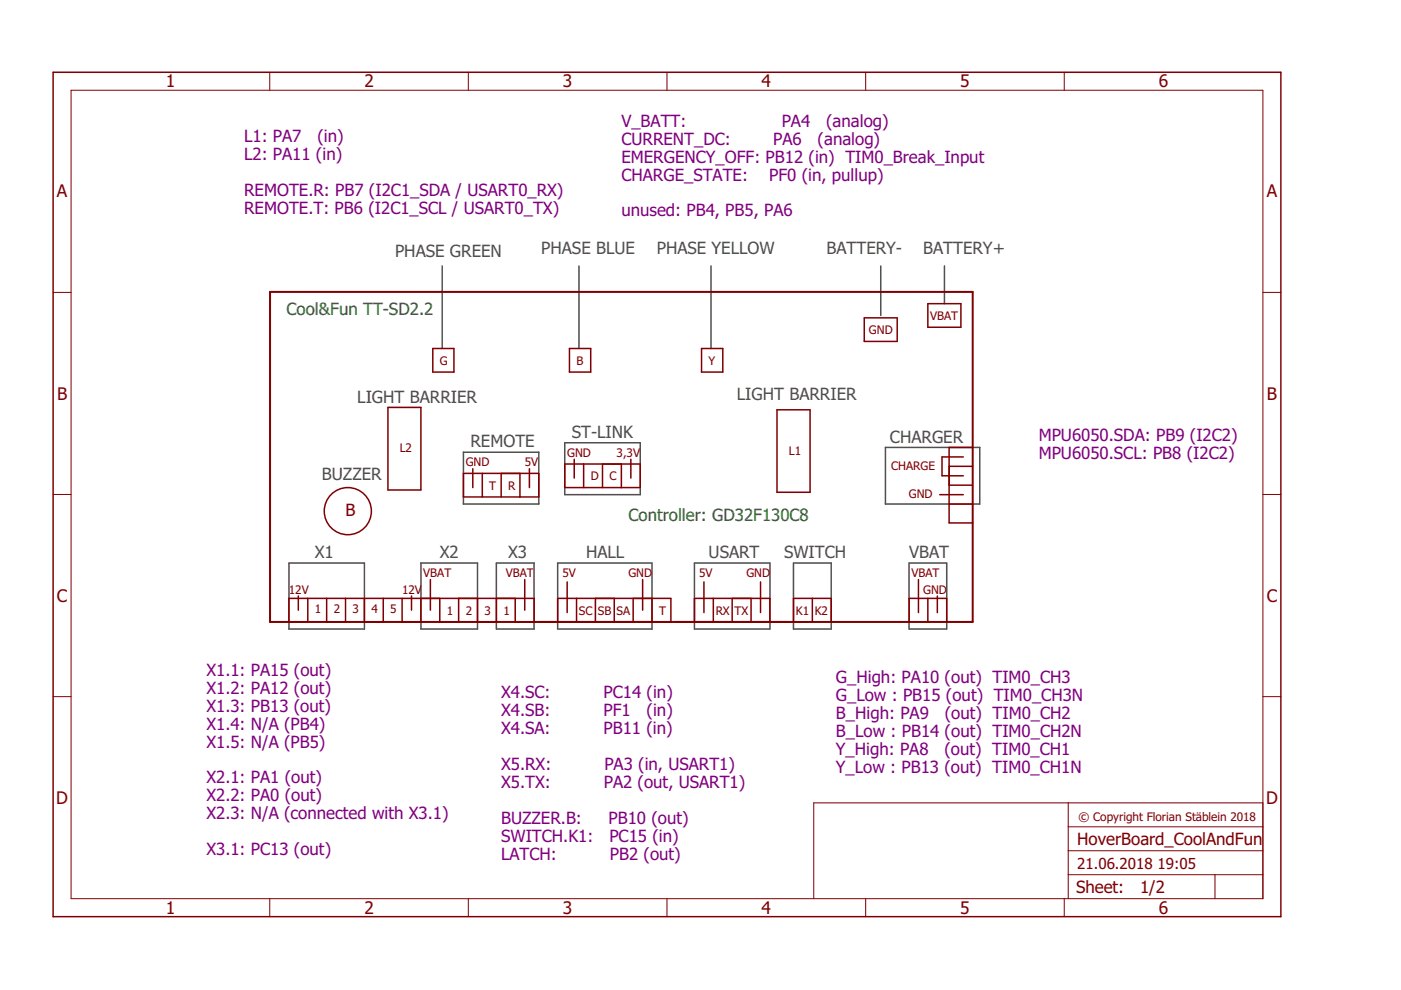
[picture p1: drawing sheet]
<svg xmlns="http://www.w3.org/2000/svg" width="297mm" height="210mm" viewBox="0 0 297 210" stroke-linecap="round" stroke-linejoin="round" font-family="sans-serif">
<g fill="none" stroke="#505050" stroke-width=".32">
<path d="M93.7 56.4v17.5M122.7 56.4v17.5M150.7 56.4v17.5M186.7 56.4v10.5M200.2 56.4v8M98.3 95.9h15.9v11h-15.9zM119.7 93.9h16v11h-16zM187.7 94.9h20v12h-20zM61.3 119.4h16v14h-16zM89.2 119.4h12v14h-12zM105.2 119.4h8v14h-8zM118.2 119.4h20v14h-20z"/>
<path d="M147.2 119.4h16v14h-16zM168.2 119.4h8v14h-8zM192.7 119.4h8v14h-8z"/>
</g>
<path d="M57.3 61.9h148.9v70h-148.9z" fill="none" stroke="#800000" stroke-width=".42"/>
<g fill="none" stroke="#800000" stroke-width=".32">
<path d="M11.3 15.3h260.3v179.1h-260.3zM91.8 73.9h4.4v5h-4.4zM120.7 73.9h4.5v5h-4.5zM148.7 73.9h4.5v5h-4.5zM183.2 67.4h7v5h-7zM196.7 64.4h7v5h-7zM82.3 86.4h6.9v17.5h-6.9zM100.2 99.4v4M112.2 99.4v4M119.7 98.4h16v5h-16zM121.8 97.4v4M123.7 98.4v5"/>
<path d="M127.7 98.4v5M131.7 98.4v5M133.8 97.4v4M164.7 86.9h7v17.5h-7zM201.2 98.9h5M204.2 96.9h-4.5v4h4.5M206.2 94.9h-5v16h5M98.3 100.4h15.9v5h-15.9zM102.3 100.4v5M106.3 100.4v5M110.2 100.4v5M199.2 104.9h5"/>
<path d="M201.2 106.9h5M201.2 102.9h5M63.2 126.4v3M65.3 126.9v5h-4v-5h51.9v5h-4v-5M69.3 126.9v5h4v-5M77.3 126.9v5h4v-5M85.3 126.9v5h3.9v-5M87.2 126.4v3M91.2 122.9v6.5M93.2 126.9v5h4v-5M101.2 126.9v5h4v-5M111.3 122.9v6.5"/>
<path d="M120.2 123.4v6.5M122.2 126.9v5M126.2 126.9v5M130.2 126.9v5h4v-5M136.2 122.9v6.5M138.2 126.9v5h4v-5h-24v5h-4M149.2 123.4v6.5M151.2 126.9v5M155.2 126.9v5M159.2 126.9v5h4v-5h-16v5h-4M161.2 123.4v6.5M167.2 131.9h4"/>
<path d="M168.2 131.9v-5h8v5M172.2 126.9v5M192.7 131.9v-5h8v5M194.7 122.9v7M196.7 126.9v5M198.7 126.4v3.5"/>
<circle cx="73.7" cy="108.4" r="5"/>
</g>
<g fill="none" stroke="#800000" stroke-width=".21">
<path d="M15.1 19.1h252.7v171.4h-252.7zM57.2 15.3v3.8M99.3 15.3v3.8M141.4 15.3v3.8M183.5 15.3v3.8M225.6 15.3v3.8M11.3 62h3.8M267.8 62h3.8M11.3 104.8h3.8M267.8 104.8h3.8M11.3 147.7h3.8M267.8 147.7h3.8"/>
<path d="M226.5 170.2v20.3M226.5 175.3h41.3M267.8 170.2h-95.3v20.3M57.2 190.5v3.9M99.3 190.5v3.9M141.4 190.5v3.9M183.5 190.5v3.9M225.6 190.5v3.9M226.5 185.5h41.3M226.5 180.4h41.3M257.6 185.5v5"/>
</g>
<g font-size="3.7" fill="#800000">
<text x="35.1" y="18.5">1</text>
<text x="77.2" y="18.5">2</text>
<text x="119.4" y="18.5">3</text>
<text x="161.5" y="18.5">4</text>
<text x="203.6" y="18.5">5</text>
<text x="245.7" y="18.5">6</text>
<text x="12.1" y="41.9">A</text>
<text x="268.6" y="41.9">A</text>
<text x="12.1" y="84.7">B</text>
<text x="268.6" y="84.7">B</text>
<text x="12.1" y="127.6">C</text>
<text x="268.6" y="127.6">C</text>
<text x="11.9" y="170.4">D</text>
<text x="268.4" y="170.4">D</text>
<text x="35.1" y="193.7">1</text>
<text x="77.2" y="193.7">2</text>
<text x="119.4" y="193.7">3</text>
<text x="161.5" y="193.7">4</text>
<text x="203.6" y="193.7">5</text>
<text x="245.7" y="193.7">6</text>
</g>
<g font-size="3.6" fill="#800080">
<text x="131.7" y="26.8">V_BATT:</text>
<text x="165.7" y="26.8">PA4</text>
<text x="175.2" y="26.8">(analog)</text>
<text x="51.8" y="30.2">L1: PA7</text>
<text x="51.8" y="34">L2: PA11 (in)</text>
<text x="67.3" y="30.2">(in)</text>
<text x="131.7" y="30.7">CURRENT_DC:</text>
<text x="131.7" y="34.5">EMERGENCY_OFF: PB12 (in) TIM0_Break_Input</text>
<text x="163.9" y="30.7">PA6</text>
<text x="173.4" y="30.7">(analog)</text>
<text x="51.8" y="41.6">REMOTE.R: PB7 (I2C1_SDA / USART0_RX)</text>
<text x="131.7" y="38.3">CHARGE_STATE:</text>
<text x="163.1" y="38.3">PF0 (in, pullup)</text>
<text x="51.8" y="45.4">REMOTE.T: PB6 (I2C1_SCL / USART0_TX)</text>
<text x="131.7" y="45.9">unused: PB4, PB5, PA6</text>
<text x="220.2" y="93.6">MPU6050.SDA: PB9 (I2C2)</text>
<text x="220.2" y="97.4">MPU6050.SCL: PB8 (I2C2)</text>
<text x="43.8" y="143.3">X1.1: PA15 (out)</text>
<text x="43.8" y="147.1">X1.2: PA12 (out)</text>
<text x="106.2" y="148.1">X4.SC:</text>
<text x="128" y="148.1">PC14 (in)</text>
<text x="177.2" y="144.8">G_High: PA10 (out) TIM0_CH3</text>
<text x="177.2" y="148.6">G_Low : PB15 (out) TIM0_CH3N</text>
<text x="43.8" y="150.9">X1.3: PB13 (out)</text>
<text x="43.8" y="154.7">X1.4: N/A (PB4)</text>
<text x="106.2" y="151.9">X4.SB:</text>
<text x="106.2" y="155.7">X4.SA:</text>
<text x="127.9" y="151.9">PF1</text>
<text x="128" y="155.7">PB11 (in)</text>
<text x="137.1" y="151.9">(in)</text>
<text x="177.2" y="152.4">B_High: PA9</text>
<text x="200.3" y="152.4">(out) TIM0_CH2</text>
<text x="43.8" y="158.5">X1.5: N/A (PB5)</text>
<text x="177.2" y="156.2">B_Low : PB14 (out) TIM0_CH2N</text>
<text x="177.2" y="160.1">Y_High: PA8</text>
<text x="200.2" y="160.1">(out) TIM0_CH1</text>
<text x="43.8" y="166.1">X2.1: PA1 (out)</text>
<text x="106.2" y="163.3">X5.RX:</text>
<text x="106.2" y="167.1">X5.TX:</text>
<text x="128" y="167.1">PA2 (out, USART1)</text>
<text x="128.1" y="163.3">PA3 (in, USART1)</text>
<text x="177.2" y="163.9">Y_Low : PB13 (out) TIM0_CH1N</text>
<text x="43.8" y="169.9">X2.2: PA0 (out)</text>
<text x="43.8" y="173.7">X2.3: N/A (connected with X3.1)</text>
<text x="106.2" y="174.7">BUZZER.B:</text>
<text x="106.2" y="178.5">SWITCH.K1:</text>
<text x="129" y="174.7">PB10 (out)</text>
<text x="129.2" y="178.5">PC15 (in)</text>
<text x="43.8" y="181.4">X3.1: PC13 (out)</text>
<text x="106.2" y="182.4">LATCH:</text>
<text x="129.3" y="182.4">PB2 (out)</text>
</g>
<g font-size="3.6" fill="#505050">
<text x="114.7" y="53.9">PHASE BLUE</text>
<text x="139.2" y="53.9">PHASE YELLOW</text>
<text x="175.2" y="53.9">BATTERY-</text>
<text x="195.7" y="53.9">BATTERY+</text>
<text x="83.7" y="54.4">PHASE GREEN</text>
<text x="75.8" y="85.4">LIGHT BARRIER</text>
<text x="156.2" y="84.9">LIGHT BARRIER</text>
<text x="99.7" y="94.9">REMOTE</text>
<text x="121.2" y="92.9">ST-LINK</text>
<text x="188.7" y="93.9">CHARGER</text>
<text x="68.3" y="101.9">BUZZER</text>
<text x="66.8" y="118.4">X1</text>
<text x="93.2" y="118.4">X2</text>
<text x="107.7" y="118.4">X3</text>
<text x="124.2" y="118.4">HALL</text>
<text x="150.2" y="118.4">USART</text>
<text x="166.2" y="118.4">SWITCH</text>
<text x="192.7" y="118.4">VBAT</text>
</g>
<g font-size="3.6" fill="#008000">
<text x="60.8" y="66.9">Cool&amp;Fun TT-SD2.2</text>
<text x="133.2" y="110.4">Controller: GD32F130C8</text>
</g>
<g font-size="3.6" fill="#800000">
<text x="73.3" y="109.4">B</text>
<text x="228.4" y="179.1">HoverBoard_CoolAndFun</text>
<text x="228.1" y="189.4">Sheet:</text>
<text x="241.7" y="189.3">1/2</text>
</g>
<g font-size="3.2" fill="#800000">
<text x="228.4" y="184.2">21.06.2018</text>
<text x="245.4" y="184.2">19:05</text>
</g>
<g font-size="2.5" fill="#800000">
<text x="184.2" y="70.9">GND</text>
<text x="197.2" y="67.9">VBAT</text>
<text x="93.2" y="77.4">G</text>
<text x="122.2" y="77.4">B</text>
<text x="150.2" y="77.4">Y</text>
<text x="84.7" y="95.9">L2</text>
<text x="98.7" y="98.9">GND</text>
<text x="111.2" y="98.9">5V</text>
<text x="120.2" y="96.9">GND</text>
<text x="125.2" y="101.9">D</text>
<text x="129.2" y="101.9">C</text>
<text x="130.7" y="96.9">3,3V</text>
<text x="167.2" y="96.4">L1</text>
<text x="188.9" y="99.7">CHARGE</text>
<text x="103.7" y="103.9">T</text>
<text x="107.7" y="103.9">R</text>
<text x="192.7" y="105.7">GND</text>
<text x="61.3" y="125.9">12V</text>
<text x="85.2" y="125.9">12V</text>
<text x="89.7" y="122.4">VBAT</text>
<text x="107.2" y="122.4">VBAT</text>
<text x="119.2" y="122.4">5V</text>
<text x="133.2" y="122.4">GND</text>
<text x="148.2" y="122.4">5V</text>
<text x="158.2" y="122.4">GND</text>
<text x="193.2" y="122.4">VBAT</text>
<text x="195.7" y="125.9">GND</text>
<text x="66.8" y="129.9">1</text>
<text x="70.8" y="129.9">2</text>
<text x="74.8" y="129.9">3</text>
<text x="78.8" y="129.9">4</text>
<text x="82.7" y="129.9">5</text>
<text x="94.7" y="130.4">1</text>
<text x="98.7" y="130.4">2</text>
<text x="102.7" y="130.4">3</text>
<text x="106.7" y="130.4">1</text>
<text x="122.7" y="130.4">SC</text>
<text x="126.7" y="130.4">SB</text>
<text x="130.7" y="130.4">SA</text>
<text x="139.7" y="130.4">T</text>
<text x="151.7" y="130.4">RX</text>
<text x="155.7" y="130.4">TX</text>
<text x="168.7" y="130.4">K1</text>
<text x="172.7" y="130.4">K2</text>
<text x="228.7" y="174">© Copyright Florian Stäblein 2018</text>
</g>
</svg>
